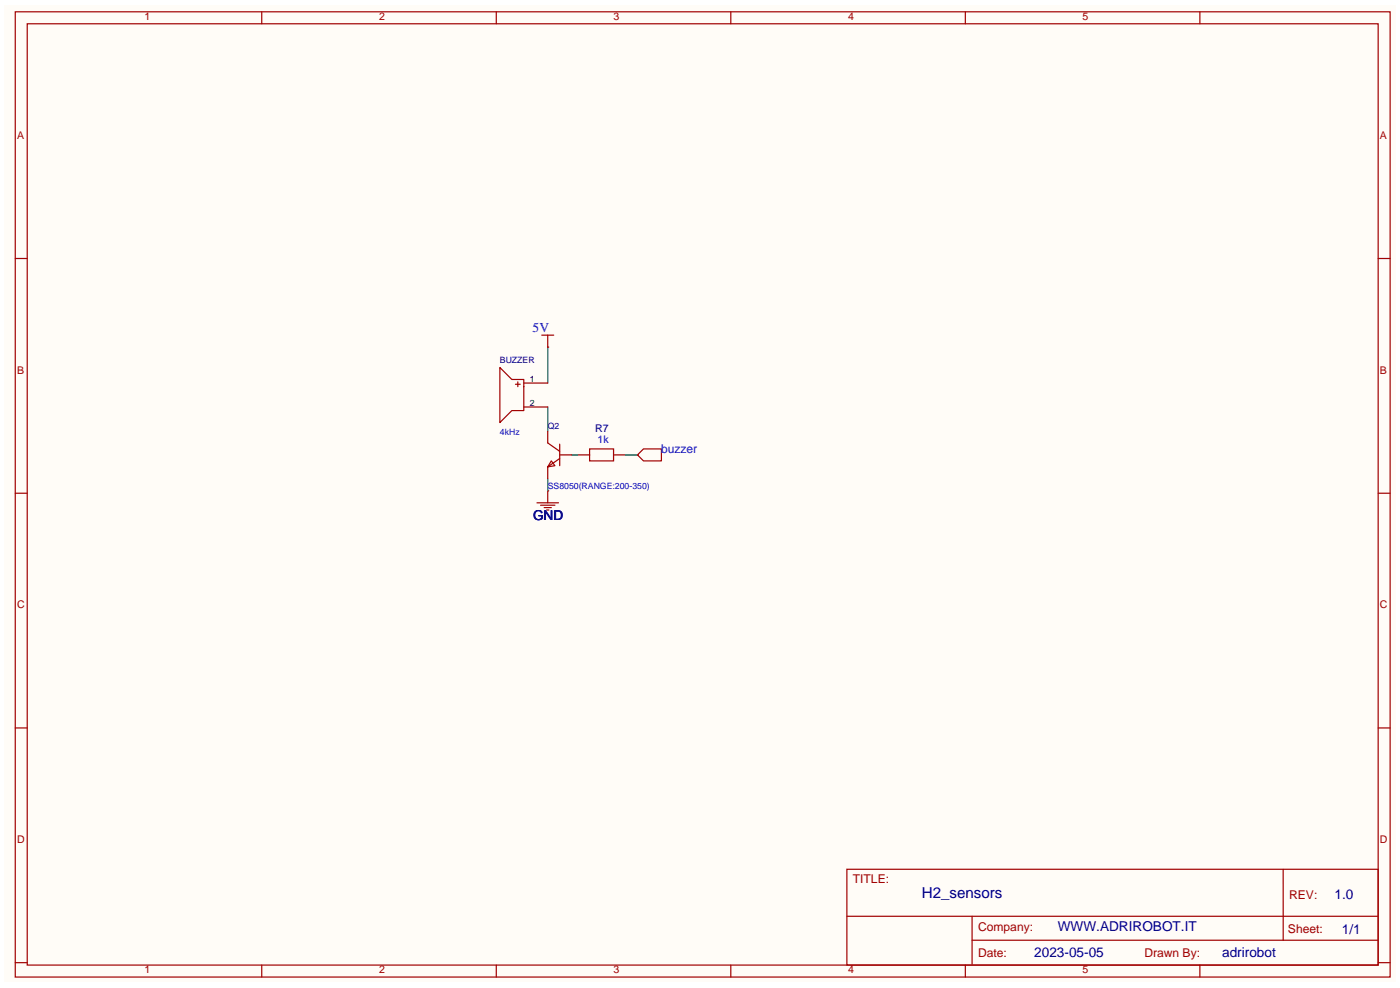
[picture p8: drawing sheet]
<svg xmlns="http://www.w3.org/2000/svg" width="297mm" height="210mm" viewBox="0 0 297 210" stroke-linecap="round" stroke-linejoin="round" font-family="sans-serif">
<path d="M1 1.2h295.2v207.2h-295.2z" fill="#fffcf7"/>
<g fill="none" stroke="#a10000" stroke-width=".25">
<path d="M3.2 2.5h291.9v204.7h-291.9zM5.8 5h286.7v199.7h-286.7zM55.6 2.5v2.5M105.3 2.5v2.5M155.1 2.5v2.5M204.9 2.5v2.5M254.7 2.5v2.5M3.2 54.8h2.6M292.5 54.8h2.6M106.1 77.9l2.5 2.6h2.6v6.6h-2.6l-2.5 2.5zM115 71.1h2.5M116.3 71.1v2.5"/>
<path d="M109.4 81.5h1M109.9 81v1M116.3 93.9l2.5 1.8M117 97.8l.8 1-1.5 .2zM118.8 97.2l-2.5 1.8M118.8 94.2v4.6M125.2 95.2h5v2.6h-5zM136.6 95.2h3.8v2.6h-3.8l-1.3-1.3zM3.2 104.6h2.6M114 106.6h4.6M114.7 107.2h3.1M115.5 107.7h1.5"/>
<path d="M116 108.2h.5M116.3 104.1v2.5M292.5 104.6h2.6M3.2 154.4h2.6M292.5 154.4h2.6M179.8 184.4h112.7v20.3h-112.7zM179.8 194.3h112.7M206.3 199.4h86.2M206.3 194.3v10.2M272.4 184.4v15M3.2 204.2h2.6M55.6 204.7v2.5"/>
<path d="M105.3 204.7v2.5M155.1 204.7v2.5M204.9 204.7v2.5M254.7 204.7v2.5M292.5 204.2h2.6"/>
</g>
<path d="M116.3 73.6h.1M111.2 81.2h5.1M111.2 86.3h5.1M116.3 91.4v2.5M116.3 99v2.6M118.8 96.5h2.5M122.6 96.5h2.6M130.2 96.5h2.6M135.3 96.5h.1M116.3 104.1h.1" fill="none" stroke="#870000" stroke-width=".25"/>
<path d="M116.3 73.6v7.6M116.3 86.3v5.1M121.3 96.5h1.3M132.8 96.5h2.5M116.3 101.6v2.5" fill="none" stroke="#008700" stroke-width=".25"/>
<text font-size="3.2" fill="#000080" x="195.7" y="190.4">H2_sensors</text>
<g font-size="2.9" fill="#00f">
<text x="113.1" y="70.4">5V</text>
<text x="113.2" y="110.2">GND</text>
</g>
<g font-size="2.9" fill="#000080">
<text x="283.3" y="190.6">1.0</text>
<text x="224.5" y="197.5">WWW.ADRIROBOT.IT</text>
<text x="219.6" y="203.1">2023-05-05</text>
<text x="259.4" y="203">adrirobot</text>
<text x="284.8" y="198">1/1</text>
</g>
<text font-size="2.6" fill="#00f" x="140.3" y="96">buzzer</text>
<g font-size="2.6" fill="#a00000">
<text x="181" y="187.2">TITLE:</text>
<text x="273.7" y="190.6">REV:</text>
<text x="207.6" y="197.4">Company:</text>
<text x="273.4" y="197.9">Sheet:</text>
<text x="207.6" y="203">Date:</text>
<text x="242.9" y="203">Drawn By:</text>
</g>
<g font-size="2.2" fill="#a00000">
<text x="30.7" y="4.2">1</text>
<text x="80.5" y="4.2">2</text>
<text x="130.2" y="4.2">3</text>
<text x="180" y="4.2">4</text>
<text x="229.8" y="4.2">5</text>
<text x="3.6" y="29.5">A</text>
<text x="292.9" y="29.5">A</text>
<text x="3.6" y="79.3">B</text>
<text x="292.9" y="79.3">B</text>
<text x="3.6" y="129">C</text>
<text x="292.9" y="129">C</text>
<text x="3.6" y="178.8">D</text>
<text x="292.9" y="178.8">D</text>
<text x="30.7" y="206.4">1</text>
<text x="80.5" y="206.4">2</text>
<text x="130.2" y="206.4">3</text>
<text x="180" y="206.4">4</text>
<text x="229.8" y="206.4">5</text>
</g>
<text font-size="2.2" fill="#000080" x="126.3" y="91.7">R7</text>
<text font-size="2.2" fill="#00f" x="126.8" y="94">1k</text>
<g font-size="1.8" fill="#000080">
<text x="106.1" y="77">BUZZER</text>
<text x="116.3" y="90.9">Q2</text>
</g>
<g font-size="1.8">
<text x="112.5" y="81">1</text>
<text x="112.5" y="86.1">2</text>
</g>
<g font-size="1.8" fill="#00f">
<text x="106.1" y="92.2">4kHz</text>
<text x="116.3" y="103.6">SS8050(RANGE:200-350)</text>
</g>
</svg>
